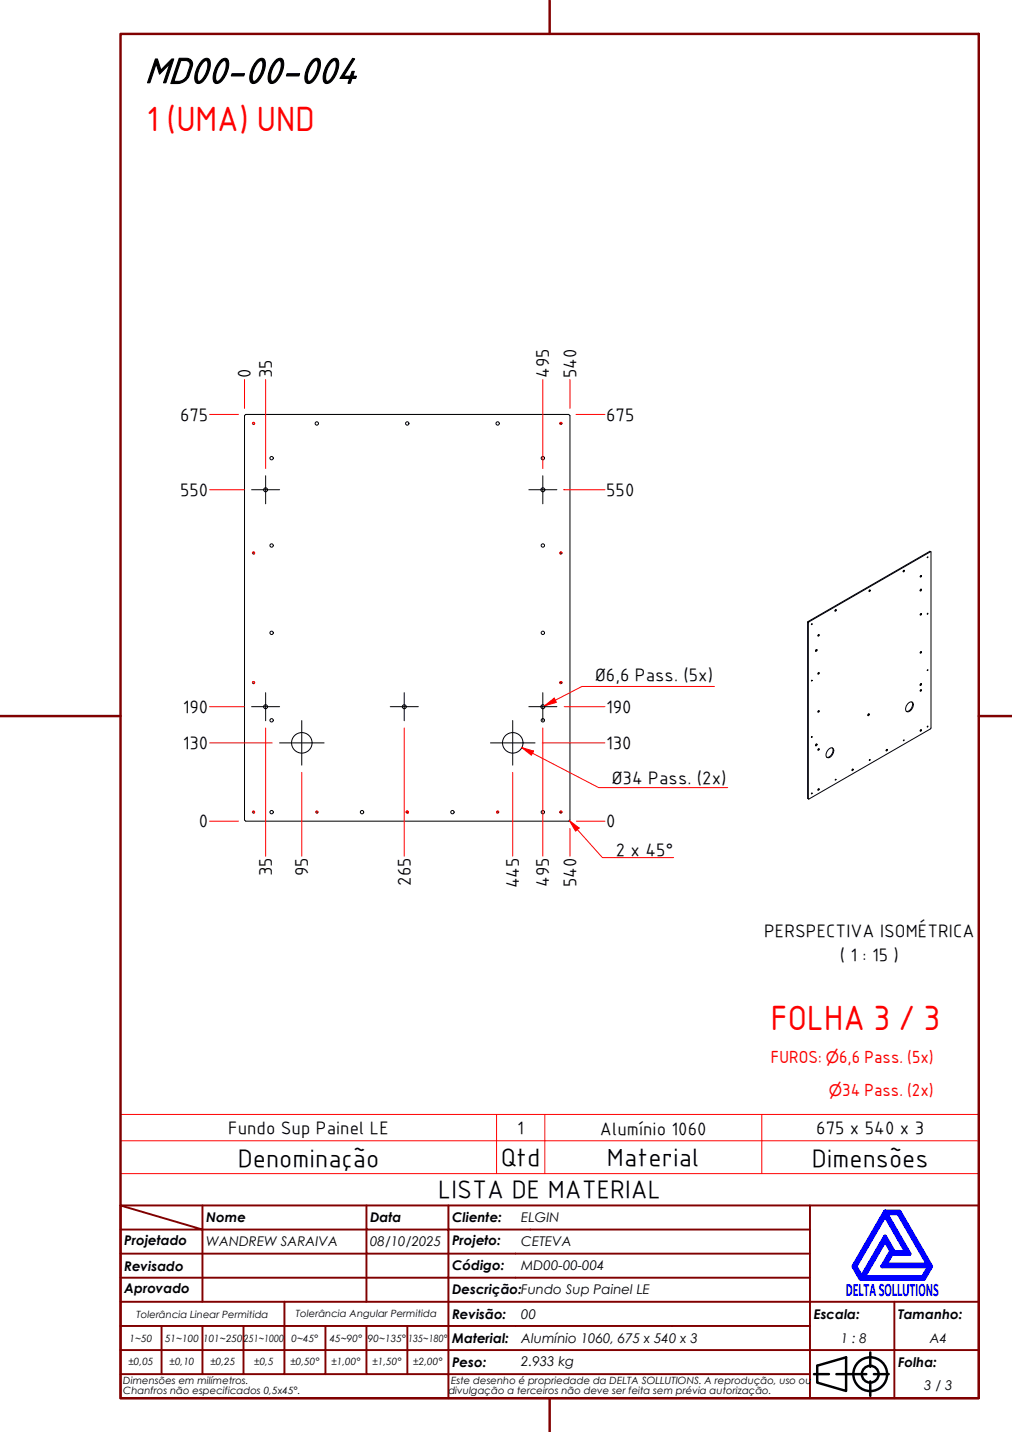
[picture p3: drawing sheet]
<svg xmlns="http://www.w3.org/2000/svg" width="210mm" height="297mm" viewBox="0 0 210 297" stroke-linecap="round" stroke-linejoin="round" font-family="sans-serif">
<!-- layer: Visible (ABNT) -->
<g fill="none" stroke="#000" stroke-width=".21">
<path d="M51 86h67l.2 .2v83.9l-.2 .2h-67l-.3-.2v-83.9zM187.4 118.3l-.1 .2M191 119.4l-.1 .2M193 114.4l-25.3 14.6M167.6 128.9l.1 .1v.2l-.2-.1zM167.6 128.9l25.3-14.6 .2 .2v36.5l-.1 .2-25.3 14.6-.2-.2v-36.5M167.7 129.2v36.5M169.2 134.8h.3l-.2 .3h-.2zM169.3 134.7l-.2 .3M169.8 131.6l-.1 .3M169.8 139.5l-.1 .2M173.3 126.5l-.1 .2"/>
<path d="M180.4 122.4l-.1 .2M190.9 122.3l.2-.1v.2l-.2 .2zM191 135.2l-.1 .2M191 127.3l-.1 .2M191 122.2l-.2 .3M169.3 154.3l-.2 .3M169.8 147.4l-.1 .2M169.8 155.3l-.1 .2M171.8 155.5a.63 .63 0 0 1 .9-.3 .63 .63 0 0 1 .1 1l-.2 .4a.68 .68 0 0 1-.5 .6 .68 .68 0 0 1-.8-.4l.1-.6zM172.6 155.1a1.38 1.38 0 0 1-1.1 2M176.8 159.5l-.1 .3M180.1 148.1h.2l-.2 .4z"/>
<path d="M180.1 148.1l-.1 .3M183.9 155.5l-.1 .2M187.5 153.5l-.1 .2zM188.3 146a.63 .63 0 0 1 .9-.3 .63 .63 0 0 1 .2 .9l-.3 .5a.68 .68 0 0 1-.5 .5 .68 .68 0 0 1-.7-.3v-.8zM189.1 145.6a1.38 1.38 0 0 1-1.1 2M191 151.4l-.1 .2M191 143.1l-.1 .2M191 141.8l.1 .2-.2 .2zM191 141.8l-.2 .3M169.8 163.6l-.1 .2"/>
<circle cx="52.6" cy="87.8" r=".2"/>
<circle cx="56.3" cy="95" r=".35"/>
<circle cx="65.7" cy="87.8" r=".35"/>
<circle cx="84.5" cy="87.8" r=".35"/>
<circle cx="103.2" cy="87.8" r=".35"/>
<circle cx="112.6" cy="95" r=".35"/>
<circle cx="116.3" cy="87.8" r=".2"/>
<circle cx="52.6" cy="114.7" r=".2"/>
<circle cx="55.1" cy="101.6" r=".41"/>
<circle cx="56.3" cy="113.2" r=".35"/>
<circle cx="112.6" cy="101.6" r=".41"/>
<circle cx="112.6" cy="113.2" r=".35"/>
<circle cx="116.3" cy="114.7" r=".2"/>
<circle cx="187.5" cy="118.5" r=".15"/>
<circle cx="191" cy="119.6" r=".15"/>
<circle cx="192.4" cy="115.6" r=".09"/>
<circle cx="56.3" cy="131.3" r=".35"/>
<circle cx="112.6" cy="131.3" r=".35"/>
<circle cx="168.4" cy="129.5" r=".09"/>
<circle cx="169.8" cy="131.8" r=".15"/>
<circle cx="169.8" cy="139.7" r=".15"/>
<circle cx="173.3" cy="126.7" r=".15"/>
<circle cx="180.4" cy="122.6" r=".15"/>
<circle cx="191" cy="127.5" r=".15"/>
<circle cx="191" cy="135.4" r=".15"/>
<circle cx="192.4" cy="139" r=".09"/>
<circle cx="192.4" cy="127.3" r=".09"/>
<circle cx="52.6" cy="141.6" r=".2"/>
<circle cx="55.1" cy="146.6" r=".41"/>
<circle cx="56.3" cy="149.4" r=".35"/>
<circle cx="62.6" cy="154.1" r="2.13"/>
<circle cx="83.9" cy="146.6" r=".41"/>
<circle cx="106.4" cy="154.1" r="2.13"/>
<circle cx="112.6" cy="146.6" r=".41"/>
<circle cx="112.6" cy="149.4" r=".35"/>
<circle cx="116.3" cy="141.6" r=".2"/>
<circle cx="168.4" cy="152.9" r=".09"/>
<circle cx="168.4" cy="141.2" r=".09"/>
<circle cx="169.3" cy="154.6" r=".18"/>
<circle cx="169.8" cy="155.5" r=".15"/>
<circle cx="169.8" cy="147.6" r=".15"/>
<circle cx="176.9" cy="159.7" r=".15"/>
<circle cx="180.4" cy="157.7" r=".09"/>
<circle cx="183.9" cy="155.6" r=".15"/>
<circle cx="191" cy="143.3" r=".15"/>
<circle cx="191" cy="151.6" r=".15"/>
<circle cx="192.4" cy="150.7" r=".09"/>
<circle cx="52.6" cy="168.5" r=".2"/>
<circle cx="56.3" cy="168.5" r=".35"/>
<circle cx="65.7" cy="168.5" r=".2"/>
<circle cx="75.1" cy="168.5" r=".35"/>
<circle cx="84.5" cy="168.5" r=".2"/>
<circle cx="93.8" cy="168.5" r=".35"/>
<circle cx="103.2" cy="168.5" r=".2"/>
<circle cx="112.6" cy="168.5" r=".35"/>
<circle cx="116.3" cy="168.5" r=".2"/>
<circle cx="168.4" cy="164.6" r=".09"/>
<circle cx="169.8" cy="163.8" r=".15"/>
<circle cx="173.3" cy="161.7" r=".09"/>
</g>
<!-- layer: Visible Narrow (ABNT) -->
<path d="M52.3 87.9l.2-.3h.2l.1 .4-.2 .1M116.6 87.9l-.1-.2-.3-.1-.1 .2 .2 .3M52.3 114.8l.2-.3h.2l.1 .4-.2 .1M116.6 114.8l-.1-.2-.3-.1-.1 .2 .2 .3M52.3 141.6l.2-.2h.2l.1 .3-.2 .1M116.6 141.6l-.1-.1-.3-.1-.1 .2 .2 .2M52.3 168.5l.2-.3 .2 .1 .1 .3-.2 .1M65.5 168.5l.2-.3 .2 .1v.3l-.1 .1M84.2 168.5l.2-.3 .2 .1 .1 .3-.2 .1M103.5 168.5l-.1-.2h-.3l-.1 .1 .2 .3M116.6 168.5l-.1-.2h-.3l-.1 .1 .2 .3" fill="none" stroke="#f00" stroke-width=".21"/>
<path d="M115.2 145.3l-2.2 1.1M25 236.6h178v-5.4h-178v12.2M103 231.2v12.2M113 231.2v12.2M158 231.2v12.2M203 236.6v6.8h-178M25 243.4v6.6h178v-6.6" fill="none" stroke="#f00" stroke-width=".21"/>
<!-- layer: Borda A3/A4 (ABNT) -->
<path d="M25 7h178v283h-178zM114 0v7M0 148.5h25M203 148.5h7M114 290v7" fill="none" stroke="#800000" stroke-width=".51"/>
<path d="M183.6 257.3l1.2 2.2-1.8 3.2h9.7l-1.3 2.2h-12.2zM183.6 252.1l4.4 7.6h-2.6l-1.8-3.2-4.9 8.4-1.3-2.2zM183.6 251.3h3l6.5 11.4-1.5 2.6h-13.1l-1.5-2.6zM183.8 251.7h2.5l6.2 10.6h-8.8l1.3-2.2h3.7zM185 259.7h.2l-.1 .2z" fill="none" stroke="#00f" stroke-width=".8"/>
<!-- layer: 0 -->
<path d="M178.5 265.3h13.1" fill="none" stroke="#000" stroke-width=".21"/>
<g fill="none" stroke="#800000" stroke-width=".4">
<path d="M25 250l17 5h-17M25 250h178v40h-178zM42 255h34v5h17M42 255v15M42 250v5M76 250v5h17v5M93 250v5h75M168 250v20h-143M25 260h51v10M25 275h17M33.5 275v10M50.5 275h-8.5v10"/>
<path d="M59 270v15h-8.5M67.5 275v10h-8.5M76 275v10h8.5M84.5 275v10M93 275h-42.5v10M93 260v5h-68M93 275v10h75M93 260h75M93 275h75M168 265h-75v10M185.5 270v10h17.5M203 270h-35v10h17.5v10"/>
<path d="M25 285h25.5M25 280h143v10M67.5 285h8.5M84.5 285h8.5v5"/>
</g>
<g fill="none" stroke="#000" stroke-width=".51">
<path d="M168.8 285h3.1M169.5 283.3l6-1.8v7l-6-1.7zM173.5 285h6.2M180.5 280.5v3M180.5 286.5v3M181.3 285h3"/>
<circle cx="180.5" cy="285" r="3.5"/>
<circle cx="180.5" cy="285" r="1.75"/>
</g>
<!-- layer: Marca de centro (ISO) -->
<g fill="none" stroke="#000" stroke-width=".21">
<path d="M55.1 98.7v5.8M112.6 98.7v5.8M52.2 101.6h5.8M109.7 101.6h5.8M52.2 146.6h5.8M55.1 143.7v5.8M58 154.1h9.2M62.6 149.5v9.2M80.9 146.6h5.9M83.8 143.7v5.8M101.7 154.1h9.3M106.3 149.5v9.2"/>
<path d="M109.7 146.6h5.8M112.6 143.7v5.8"/>
</g>
<path d="M113 146.4l2-1.6 .4 .9z" fill="#f00"/>
<path d="M108.2 155.1l2.2 1.1M113 146.4l2-1.6 .4 .9zM148.2 142.4h-27.5l-5.5 2.9" fill="none" stroke="#f00" stroke-width=".21"/>
<path d="M108.2 155.1l2.5 .7-.5 .9z" fill="#f00"/>
<path d="M108.2 155.1l2.5 .7-.5 .9zM110.4 156.2l13.8 7.2h26.7M118.1 170.2l1.7 1.9" fill="none" stroke="#f00" stroke-width=".21"/>
<g fill="none" stroke="#f00" stroke-width=".21">
<path d="M50.7 78.7v6M43.5 101.6h7.2M117 101.6h8.5M43.5 154.1h13M43.5 146.6h7.2M55.1 151v26.6M83.8 151v26.6M112.5 154.1h13M112.6 151v26.6M117 146.6h8.5M43.5 170.3h6M62.6 160.2v17.4"/>
<path d="M106.3 160.2v17.4M118.2 171.9v5.7M119.5 170.3h6"/>
</g>
<path d="M118.1 170.2l2 1.6-.7 .6z" fill="#f00"/>
<path d="M118.1 170.2l2 1.6-.7 .6zM119.8 172.1l5.1 5.8h14.8" fill="none" stroke="#f00" stroke-width=".21"/>
<path d="M55.1 78.7v18.5M112.6 78.7v18.5M118.2 78.7v6M43.5 86h6M119.5 86h6" fill="none" stroke="#f00" stroke-width=".21"/>
<text font-size="8.1" x="30" y="17.2">MD00-00-004</text>
<g font-size="7" fill="#f00">
<text x="30.4" y="27.1">1 (UMA) UND</text>
<text x="159.9" y="213.7">FOLHA 3 / 3</text>
</g>
<g font-size="5.4">
<text x="49.3" y="242">Denominação</text>
<text x="103.9" y="241.8">Qtd</text>
<text x="125.9" y="241.8">Material</text>
<text x="168.4" y="242">Dimensões</text>
<text x="90.9" y="248.5">LISTA DE MATERIAL</text>
</g>
<g font-size="3.9">
<text x="52" y="78.5" transform="rotate(-90 52 78.5)">0</text>
<text x="56.4" y="78.5" transform="rotate(-90 56.4 78.5)">35</text>
<text x="113.9" y="78.5" transform="rotate(-90 113.9 78.5)">495</text>
<text x="119.5" y="78.5" transform="rotate(-90 119.5 78.5)">540</text>
<text x="37.3" y="87.2">675</text>
<text x="125.7" y="87.2">675</text>
<text x="37.3" y="102.9">550</text>
<text x="125.7" y="102.9">550</text>
<text x="123.4" y="141.3">Ø6,6 Pass. (5x)</text>
<text x="37.9" y="147.9">190</text>
<text x="125.7" y="147.9">190</text>
<text x="37.9" y="155.4">130</text>
<text x="125.7" y="155.4">130</text>
<text x="126.9" y="162.5">Ø34 Pass. (2x)</text>
<text x="41.3" y="171.6">0</text>
<text x="125.7" y="171.6">0</text>
<text x="127.7" y="177.6">2 x 45°</text>
<text x="56.4" y="181.8" transform="rotate(-90 56.4 181.8)">35</text>
<text x="63.9" y="181.8" transform="rotate(-90 63.9 181.8)">95</text>
<text x="85.1" y="183.7" transform="rotate(-90 85.1 183.7)">265</text>
<text x="107.6" y="184.3" transform="rotate(-90 107.6 184.3)">445</text>
<text x="113.9" y="184" transform="rotate(-90 113.9 184)">495</text>
<text x="119.5" y="184" transform="rotate(-90 119.5 184)">540</text>
<text x="158.5" y="194.3">PERSPECTIVA ISOMÉTRICA</text>
<text x="174.2" y="199.3">( 1 : 15 )</text>
<text x="47.3" y="235.2">Fundo Sup Painel LE</text>
<text x="107.3" y="235.2">1</text>
<text x="124.4" y="235.3">Alumínio 1060</text>
<text x="169.3" y="235.2">675 x 540 x 3</text>
</g>
<text font-size="3.9" fill="#00f" x="175.4" y="268.8">DELTASOLLUTIONS</text>
<text font-size="3.5" fill="#f00" x="159.9" y="220.5">FUROS: ⌀6,6 Pass. (5x)</text>
<text font-size="3.2" fill="#f00" x="171.9" y="227.3">⌀34 Pass. (2x)</text>
<g font-size="2.8">
<text x="42.8" y="253.5">Nome</text>
<text x="76.8" y="253.5">Data</text>
<text x="93.8" y="253.6">Cliente:</text>
<text x="108.1" y="253.5">ELGIN</text>
<text x="25.8" y="263.6">Revisado</text>
<text x="25.8" y="258.3">Projetado</text>
<text x="42.8" y="258.5">WANDREW SARAIVA</text>
<text x="76.8" y="258.4">08/10/2025</text>
<text x="93.8" y="263.4">Código:</text>
<text x="93.8" y="258.3">Projeto:</text>
<text x="108.1" y="263.5">MD00-00-004</text>
<text x="108.1" y="258.5">CETEVA</text>
<text x="25.8" y="268.3">Aprovado</text>
<text x="93.8" y="268.3">Descrição:Fundo Sup Painel LE</text>
<text x="93.8" y="273.6">Revisão:</text>
<text x="108.1" y="273.5">00</text>
<text x="168.8" y="273.5">Escala:</text>
<text x="186.3" y="273.5">Tamanho:</text>
<text x="93.8" y="278.6">Material:</text>
<text x="108.1" y="278.5">Alumínio 1060, 675 x 540 x 3</text>
<text x="174.4" y="278.5">1 : 8</text>
<text x="192.8" y="278.6">A4</text>
<text x="93.8" y="283.5">Peso:</text>
<text x="108.1" y="283.3">2.933 kg</text>
<text x="186.3" y="283.5">Folha:</text>
<text x="191.7" y="288.4">3 / 3</text>
</g>
<g font-size="2.1">
<text x="28.3" y="273.3">Tolerância Linear Permitida</text>
<text x="61.4" y="273.1">Tolerância Angular Permitida</text>
<text x="26.9" y="278.3">1~50</text>
<text x="34.2" y="278.3">51~100</text>
<text x="42.1" y="278.3">101~250</text>
<text x="50.5" y="278.3">251~1000</text>
<text x="60.5" y="278.3">0~45°</text>
<text x="68.4" y="278.3">45~90°</text>
<text x="76.3" y="278.3">90~135°</text>
<text x="84.7" y="278.3">135~180°</text>
<text x="25.6" y="287.1">Dimensões em milímetros.</text>
<text x="26.6" y="283.2">±0,05</text>
<text x="35.2" y="283.2">±0,10</text>
<text x="43.6" y="283.2">±0,25</text>
<text x="52.7" y="283.2">±0,5</text>
<text x="60.2" y="283.2">±0,50°</text>
<text x="68.7" y="283.2">±1,00°</text>
<text x="77.2" y="283.2">±1,50°</text>
<text x="85.7" y="283.2">±2,00°</text>
<text x="93.6" y="287.1">Este desenho é propriedade da DELTA SOLLUTIONS. A reprodução, uso ou</text>
<text x="25.6" y="289.2">Chanfros não especificados 0,5x45°.</text>
<text x="93" y="289.2">divulgação a terceiros não deve ser feita sem prévia autorização.</text>
</g>
</svg>
